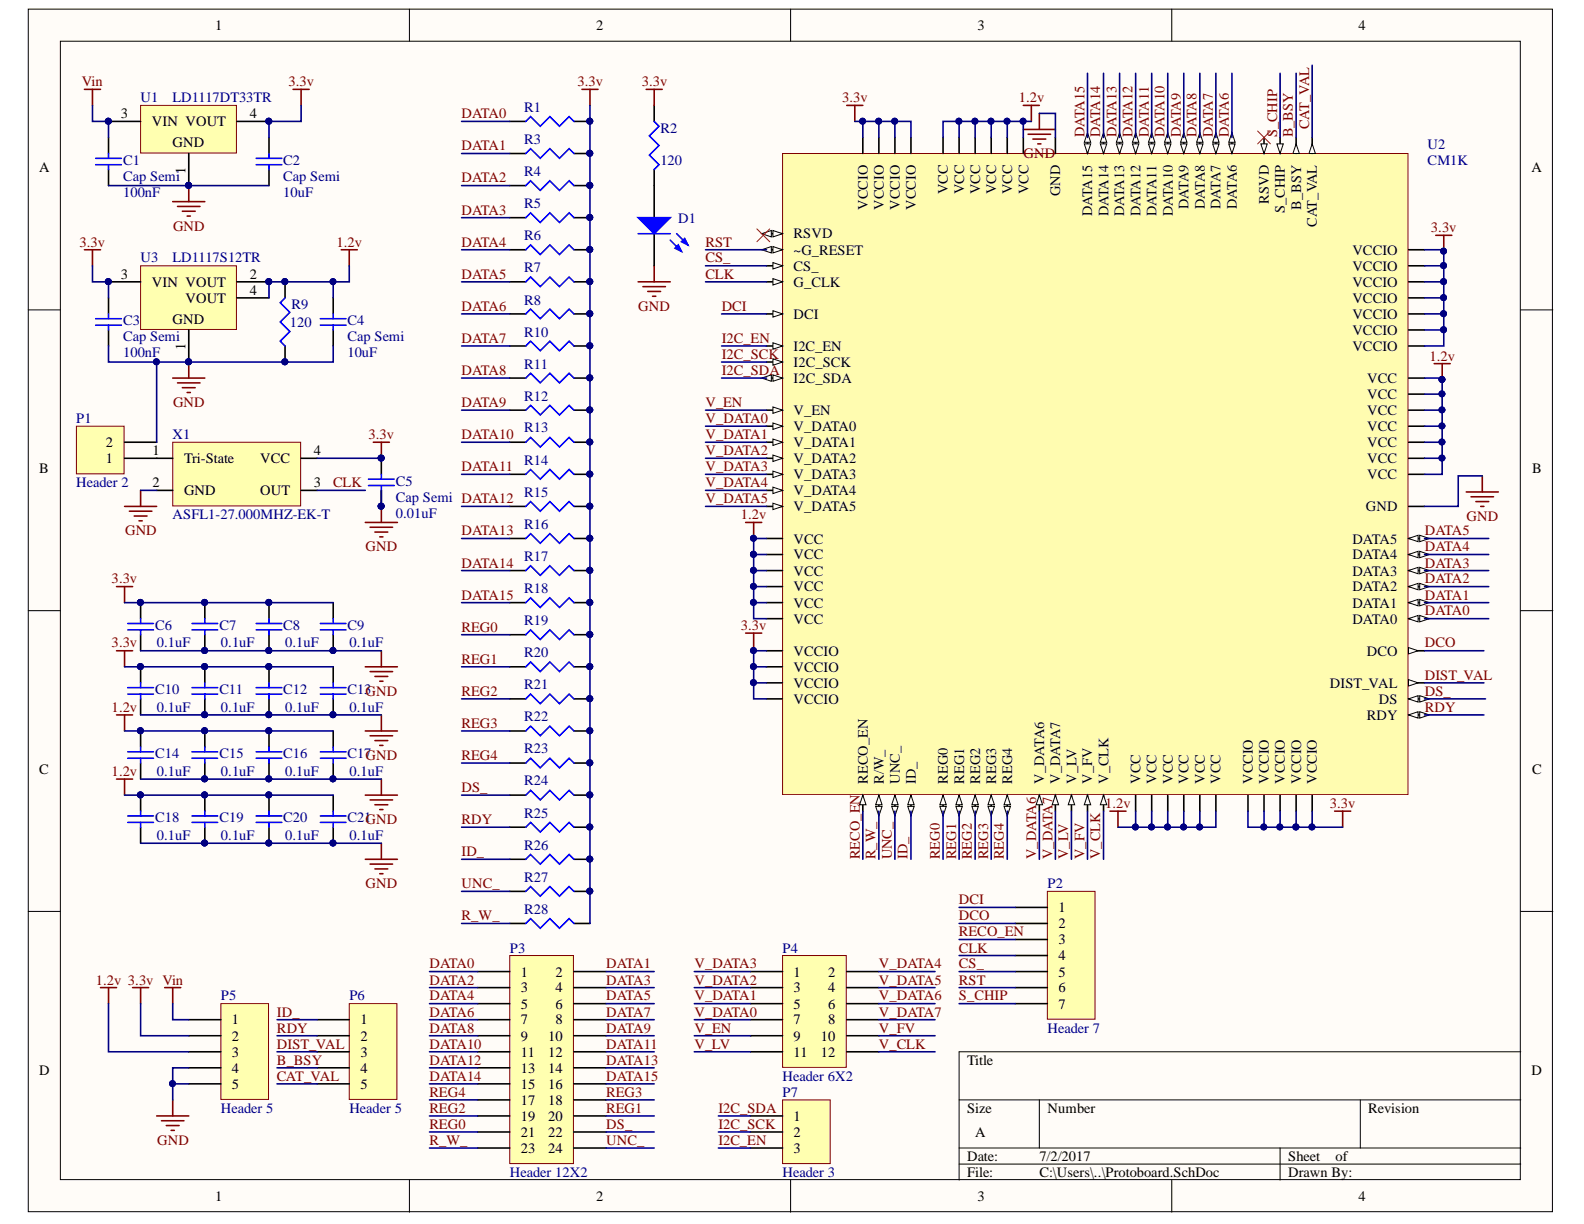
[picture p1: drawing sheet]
# Altium schematic sheet Protoboard.SchDoc
size A

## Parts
C1  Cap Semi  value 100nF  [1608[0603]]
C2  Cap Semi  value 10uF  [1608[0603]]
C3  Cap Semi  value 100nF  [1608[0603]]
C4  Cap Semi  value 10uF  [1608[0603]]
C5  Cap Semi  value 0.01uF  [1608[0603]]
C6  value 0.1uF  [1608[0603]]  (hidden comment: Cap Semi)
C7  value 0.1uF  [1608[0603]]  (hidden comment: Cap Semi)
C8  value 0.1uF  [1608[0603]]  (hidden comment: Cap Semi)
C9  value 0.1uF  [1608[0603]]  (hidden comment: Cap Semi)
C10  value 0.1uF  [1608[0603]]  (hidden comment: Cap Semi)
C11  value 0.1uF  [1608[0603]]  (hidden comment: Cap Semi)
C12  value 0.1uF  [1608[0603]]  (hidden comment: Cap Semi)
C13  value 0.1uF  [1608[0603]]  (hidden comment: Cap Semi)
C14  value 0.1uF  [1608[0603]]  (hidden comment: Cap Semi)
C15  value 0.1uF  [1608[0603]]  (hidden comment: Cap Semi)
C16  value 0.1uF  [1608[0603]]  (hidden comment: Cap Semi)
C17  value 0.1uF  [1608[0603]]  (hidden comment: Cap Semi)
C18  value 0.1uF  [1608[0603]]  (hidden comment: Cap Semi)
C19  value 0.1uF  [1608[0603]]  (hidden comment: Cap Semi)
C20  value 0.1uF  [1608[0603]]  (hidden comment: Cap Semi)
C21  value 0.1uF  [1608[0603]]  (hidden comment: Cap Semi)
D1  150060BS75000  [0603_A]  (value not drawn)
P1  Header 2  [HDR1X2]
P2  Header 7  [HDR1X7]
P3  Header 12X2  [HDR2X12]
P4  Header 6X2  [HDR2X6]
P5  Header 5  [HDR1X5]
P6  Header 5  [HDR1X5]
P7  Header 3  [HDR1X3]
R1  Res3  [J1-0603]  (value not drawn)
R2  value 120  [J1-0603]  (hidden comment: Res3)
R3  Res3  [J1-0603]  (value not drawn)
R4  Res3  [J1-0603]  (value not drawn)
R5  Res3  [J1-0603]  (value not drawn)
R6  Res3  [J1-0603]  (value not drawn)
R7  Res3  [J1-0603]  (value not drawn)
R8  Res3  [J1-0603]  (value not drawn)
R9  value 120  [J1-0603]  (hidden comment: Res3)
R10  Res3  [J1-0603]  (value not drawn)
R11  Res3  [J1-0603]  (value not drawn)
R12  Res3  [J1-0603]  (value not drawn)
R13  Res3  [J1-0603]  (value not drawn)
R14  Res3  [J1-0603]  (value not drawn)
R15  Res3  [J1-0603]  (value not drawn)
R16  Res3  [J1-0603]  (value not drawn)
R17  Res3  [J1-0603]  (value not drawn)
R18  Res3  [J1-0603]  (value not drawn)
R19  Res3  [J1-0603]  (value not drawn)
R20  Res3  [J1-0603]  (value not drawn)
R21  Res3  [J1-0603]  (value not drawn)
R22  Res3  [J1-0603]  (value not drawn)
R23  Res3  [J1-0603]  (value not drawn)
R24  Res3  [J1-0603]  (value not drawn)
R25  Res3  [J1-0603]  (value not drawn)
R26  Res3  [J1-0603]  (value not drawn)
R27  Res3  [J1-0603]  (value not drawn)
R28  Res3  [J1-0603]  (value not drawn)
U1  LD1117DT33TR  [TO-252_N]
U2  CM1K  [TSQFP50P1600X1600X120-100N]
U3  LD1117S12TR  [SOT-223_M]
X1  ASFL1-27.000MHZ-EK-T  [Oscillator]

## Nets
1.2v: C4.2 C14.2 C15.2 C16.2 C17.2 C18.2 C19.2 C20.2 C21.2 P5.3 R9.2 U2.4(VCC) U2.11(VCC) U2.14(VCC) U2.17(VCC) U2.20(VCC) U2.22(VCC) U2.29(VCC) U2.31(VCC) U2.35(VCC) U2.38(VCC) U2.42(VCC) U2.45(VCC) U2.55(VCC) U2.56(VCC) U2.60(VCC) U2.61(VCC) U2.66(VCC) U2.70(VCC) U2.72(VCC) U2.83(VCC) U2.85(VCC) U2.89(VCC) U2.92(VCC) U2.94(VCC) U2.98(VCC) U3.2(VOUT) U3.4(VOUT)
3.3v: C2.2 C3.2 C5.2 C6.2 C7.2 C8.2 C9.2 C10.2 C11.2 C12.2 C13.2 P5.2 R1.2 R2.1 R3.2 R4.2 R5.2 R6.2 R7.2 R8.2 R10.2 R11.2 R12.2 R13.2 R14.2 R15.2 R16.2 R17.2 R18.2 R19.2 R20.2 R21.2 R22.2 R23.2 R24.2 R25.2 R26.2 R27.2 R28.2 U1.4(VOUT) U2.2(VCCIO) U2.7(VCCIO) U2.9(VCCIO) U2.12(VCCIO) U2.32(VCCIO) U2.34(VCCIO) U2.39(VCCIO) U2.44(VCCIO) U2.48(VCCIO) U2.51(VCCIO) U2.54(VCCIO) U2.59(VCCIO) U2.64(VCCIO) U2.68(VCCIO) U2.71(VCCIO) U2.74(VCCIO) U2.77(VCCIO) U2.79(VCCIO) U2.82(VCCIO) U2.86(VCCIO) U3.3(VIN) X1.4(VCC)
GND: C1.1 C2.1 C3.1 C4.1 C5.1 C6.1 C7.1 C8.1 C9.1 C10.1 C11.1 C12.1 C13.1 C14.1 C15.1 C16.1 C17.1 C18.1 C19.1 C20.1 C21.1 D1.1(K) P1.2 P5.4 P5.5 R9.1 U1.1(GND) U2.57(GND) U2.90(GND) U3.1(GND) X1.2(GND)
Vin: C1.2 P5.1 U1.3(VIN)
B_BSY: P6.4 U2.97(B_BSY)
CAT_VAL: P6.5 U2.96(CAT_VAL)
CLK: P2.4 U2.8(G_CLK) X1.3(OUT)
CS_: P2.5 U2.6(CS_)
DATA0: P3.1 R1.1 U2.63(DATA0)
DATA1: P3.2 R3.1 U2.65(DATA1)
DATA2: P3.3 R4.1 U2.67(DATA2)
DATA3: P3.4 R5.1 U2.69(DATA3)
DATA4: P3.5 R6.1 U2.73(DATA4)
DATA5: P3.6 R7.1 U2.75(DATA5)
DATA6: P3.7 R8.1 U2.76(DATA6)
DATA7: P3.8 R10.1 U2.78(DATA7)
DATA8: P3.9 R11.1 U2.80(DATA8)
DATA9: P3.10 R12.1 U2.81(DATA9)
DATA10: P3.11 R13.1 U2.84(DATA10)
DATA11: P3.12 R14.1 U2.87(DATA11)
DATA12: P3.13 R15.1 U2.88(DATA12)
DATA13: P3.14 R16.1 U2.91(DATA13)
DATA14: P3.15 R17.1 U2.93(DATA14)
DATA15: P3.16 R18.1 U2.95(DATA15)
DCI: P2.1 U2.13(DCI)
DCO: P2.2 U2.62(DCO)
DIST_VAL: P6.3 U2.58(DIST_VAL)
DS_: P3.22 R24.1 U2.53(DS)
I2C_EN: P7.3 U2.5(I2C_EN)
I2C_SCK: P7.2 U2.10(I2C_SCK)
I2C_SDA: P7.1 U2.15(I2C_SDA)
ID_: P6.1 R26.1 U2.50(ID_)
R_W_: P3.23 R28.1 U2.47(R/W_)
RDY: P6.2 R25.1 U2.52(RDY)
RECO_EN: P2.3 U2.46(RECO_EN)
REG0: P3.21 R19.1 U2.36(REG0)
REG1: P3.20 R20.1 U2.37(REG1)
REG2: P3.19 R21.1 U2.40(REG2)
REG3: P3.18 R22.1 U2.41(REG3)
REG4: P3.17 R23.1 U2.43(REG4)
RST: P2.6 U2.3(~G_RESET)
S_CHIP: P2.7 U2.99(S_CHIP)
UNC_: P3.24 R27.1 U2.49(UNC_)
V_CLK: P4.12 U2.33(V_CLK)
V_DATA0: P4.7 U2.18(V_DATA0)
V_DATA1: P4.5 U2.19(V_DATA1)
V_DATA2: P4.3 U2.21(V_DATA2)
V_DATA3: P4.1 U2.23(V_DATA3)
V_DATA4: P4.2 U2.24(V_DATA4)
V_DATA5: P4.4 U2.25(V_DATA5)
V_DATA6: P4.6 U2.26(V_DATA6)
V_DATA7: P4.8 U2.27(V_DATA7)
V_EN: P4.9 U2.16(V_EN)
V_FV: P4.10 U2.30(V_FV)
V_LV: P4.11 U2.28(V_LV)
NetD1_2: D1.2(A) R2.2
NetP1_1: P1.1 X1.1(Tri-State)

Not connected (* = marked no-connect by the designer): U2 1(RSVD) 100(RSVD)*
